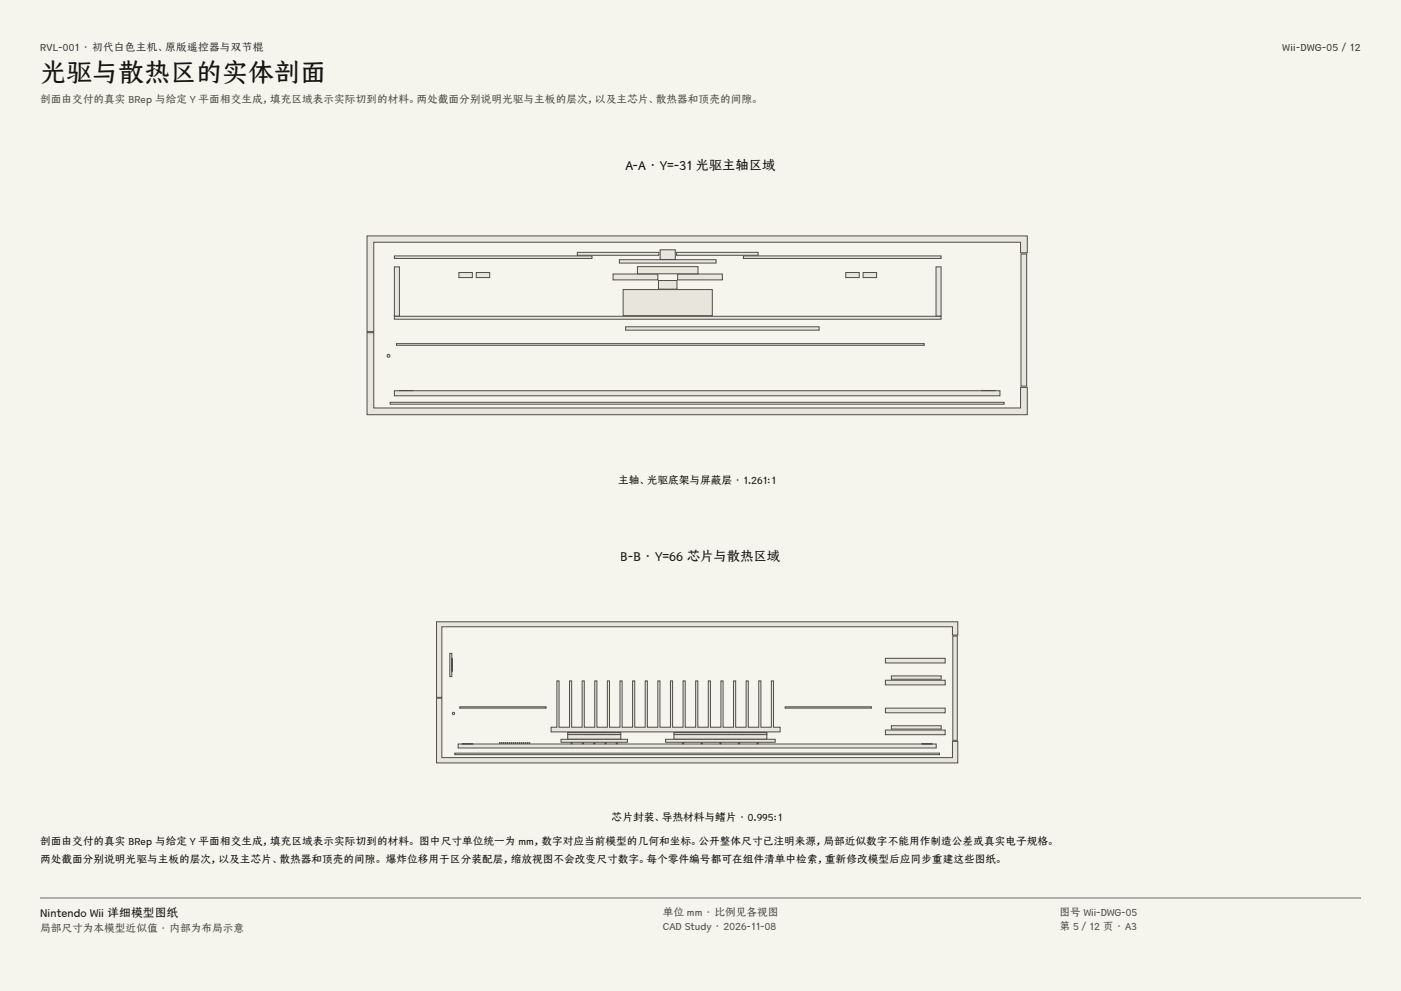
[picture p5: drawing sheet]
<svg xmlns="http://www.w3.org/2000/svg" width="420mm" height="297mm" viewBox="0 0 420 297" stroke-linecap="round" stroke-linejoin="round" font-family="sans-serif">
<g fill="#f5f4ed">
<path d="M0 0h420v297h-420z"/>
<path d="M12 12h396v275h-396z"/>
</g>
<g fill="#e8e6dc" stroke="#504e49" stroke-width=".3">
<path d="M110 99.7h2.1v22.6h193.8v-6.2h2.1v8.2h-198z" fill-rule="evenodd"/>
<path d="M110 70.7h198v5.1h-2.1v-3.2h-193.8v26.8h-2.1z" fill-rule="evenodd"/>
<path d="M306.1 76.1h1.7v39.6h-1.7z" fill-rule="evenodd"/>
<path d="M118.2 117.1h181.6v1.5h-181.6z" fill-rule="evenodd"/>
<path d="M294.2 117l4.1 .1z" fill-rule="evenodd"/>
<path d="M119.7 117l4.1 .1z" fill-rule="evenodd"/>
<path d="M118.2 94.8h163.9v.9h-163.9z" fill-rule="evenodd"/>
<path d="M280.6 80h1.5v14.7h-1.5z" fill-rule="evenodd"/>
<path d="M118.2 80h1.5v14.7h-1.5z" fill-rule="evenodd"/>
<path d="M186.8 86.8h26.7v7.8h-26.7z" fill-rule="evenodd"/>
<path d="M197.4 84.1h5.5v2.6h-5.5z" fill-rule="evenodd"/>
<path d="M183.8 82.1h13.4v1.8h-13.4z" fill-rule="evenodd"/>
<path d="M203.1 82.1h13.5v1.8h-13.5z" fill-rule="evenodd"/>
<path d="M191.1 79.9h18.2v2.2h-18.2z" fill-rule="evenodd"/>
<path d="M258.7 81.7h4.1v1.5h-4.1z" fill-rule="evenodd"/>
<path d="M253.5 81.7h4.1v1.5h-4.1z" fill-rule="evenodd"/>
<path d="M142.8 81.7h4v1.5h-4z" fill-rule="evenodd"/>
<path d="M137.6 81.7h4v1.5h-4z" fill-rule="evenodd"/>
<path d="M222.9 76.7h59.2v.8h-59.2z" fill-rule="evenodd"/>
<path d="M118.2 76.7h59.3v.8h-59.3z" fill-rule="evenodd"/>
<path d="M185.7 77.8h29v1h-29z" fill-rule="evenodd"/>
<path d="M202.8 75.6h24.5v.9h-24.5z" fill-rule="evenodd"/>
<path d="M173.1 75.6h24.4v.9h-24.4z" fill-rule="evenodd"/>
<path d="M197.9 74.9h4.5v2.9h-4.5z" fill-rule="evenodd"/>
<path d="M187.6 97.9h58v1h-58z" fill-rule="evenodd"/>
<path d="M117 120.6h184v.5h-184z" fill-rule="evenodd"/>
<path d="M118.9 103h158.2v.5h-158.2z" fill-rule="evenodd"/>
<path d="M130.9 209.2h1.6v17.9h153v-4.9h1.6v6.5h-156.2z" fill-rule="evenodd"/>
<path d="M130.9 186.4h156.2v3.9h-1.6v-2.5h-153v21.2h-1.6z" fill-rule="evenodd"/>
<path d="M285.6 190.6h1.4v31.3h-1.4z" fill-rule="evenodd"/>
<path d="M265.4 218.8h17.9v1.4h-17.9z" fill-rule="evenodd"/>
<path d="M265.4 212.2h17.9v1.4h-17.9z" fill-rule="evenodd"/>
<path d="M267.2 217.5h15v1h-15z" fill-rule="evenodd"/>
<path d="M265.4 203.9h17.9v1.4h-17.9z" fill-rule="evenodd"/>
<path d="M265.4 197.3h17.9v1.4h-17.9z" fill-rule="evenodd"/>
<path d="M267.2 202.6h15v1h-15z" fill-rule="evenodd"/>
<path d="M137.3 223h143.4v1.2h-143.4z" fill-rule="evenodd"/>
<path d="M276.3 222.9h3.2z" fill-rule="evenodd"/>
<path d="M138.5 222.9h3.2z" fill-rule="evenodd"/>
<path d="M199.5 221.6h32.9v.9h-32.9z" fill-rule="evenodd"/>
<path d="M202 220.2h27.9v1.3h-27.9z" fill-rule="evenodd"/>
<path d="M217.4 220.1h.2z" fill-rule="evenodd"/>
<path d="M227.3 220.1h.2z" fill-rule="evenodd"/>
<path d="M221.2 220.1h.2z" fill-rule="evenodd"/>
<path d="M219.8 220.1h.2z" fill-rule="evenodd"/>
<path d="M226.2 220.1h.2z" fill-rule="evenodd"/>
<path d="M220.2 220.1h.2z" fill-rule="evenodd"/>
<path d="M218.8 220.1h.2z" fill-rule="evenodd"/>
<path d="M223.7 220.1h.2z" fill-rule="evenodd"/>
<path d="M222.9 220.1h.1z" fill-rule="evenodd"/>
<path d="M221.7 220.1h.2z" fill-rule="evenodd"/>
<path d="M228.6 220.1h.1z" fill-rule="evenodd"/>
<path d="M227.7 220.1h.2z" fill-rule="evenodd"/>
<path d="M225.8 220.1h.2z" fill-rule="evenodd"/>
<path d="M224.8 220.1h.2z" fill-rule="evenodd"/>
<path d="M218.3 220.1h.2z" fill-rule="evenodd"/>
<path d="M168.2 221.6h19.9v.9h-19.9z" fill-rule="evenodd"/>
<path d="M170.2 220.2h15.9v1.3h-15.9z" fill-rule="evenodd"/>
<path d="M183 220.1h.7z" fill-rule="evenodd"/>
<path d="M184.1 220.1h.2z" fill-rule="evenodd"/>
<path d="M178.7 220.1h.2z" fill-rule="evenodd"/>
<path d="M182.3 220.1h.2z" fill-rule="evenodd"/>
<path d="M181.3 220.1h.2z" fill-rule="evenodd"/>
<path d="M175.2 220.1h.2z" fill-rule="evenodd"/>
<path d="M178.2 220.1h.2z" fill-rule="evenodd"/>
<path d="M177.1 220.1h.2z" fill-rule="evenodd"/>
<path d="M184.8 220.1h.1z" fill-rule="evenodd"/>
<path d="M179.7 220.1h.1z" fill-rule="evenodd"/>
<path d="M180.8 220.1h.2z" fill-rule="evenodd"/>
<path d="M176.5 220.1h.2z" fill-rule="evenodd"/>
<path d="M180.3 220.1h.1z" fill-rule="evenodd"/>
<path d="M176 220.1h.1z" fill-rule="evenodd"/>
<path d="M158.6 222.6l.2 .2z" fill-rule="evenodd"/>
<path d="M158 222.6l.2 .2z" fill-rule="evenodd"/>
<path d="M157.4 222.6l.2 .2z" fill-rule="evenodd"/>
<path d="M156.8 222.6l.2 .2z" fill-rule="evenodd"/>
<path d="M156.2 222.6l.2 .2z" fill-rule="evenodd"/>
<path d="M155.6 222.6l.2 .2z" fill-rule="evenodd"/>
<path d="M155 222.6l.3 .2z" fill-rule="evenodd"/>
<path d="M154.4 222.6l.3 .2z" fill-rule="evenodd"/>
<path d="M153.8 222.6l.3 .2z" fill-rule="evenodd"/>
<path d="M153.3 222.6l.2 .2z" fill-rule="evenodd"/>
<path d="M152.7 222.6l.2 .2z" fill-rule="evenodd"/>
<path d="M152.1 222.6l.2 .2z" fill-rule="evenodd"/>
<path d="M151.5 222.6l.2 .2z" fill-rule="evenodd"/>
<path d="M150.9 222.6l.2 .2z" fill-rule="evenodd"/>
<path d="M150.3 222.6l.2 .2z" fill-rule="evenodd"/>
<path d="M149.7 222.6l.2 .2z" fill-rule="evenodd"/>
<path d="M202 219.5h27.9v.6h-27.9z" fill-rule="evenodd"/>
<path d="M170.2 219.5h15.9v.6h-15.9z" fill-rule="evenodd"/>
<path d="M166.9 204.1h.7v13.9h3.1v-13.9h.7v13.9h3.1v-13.9h.7v13.9h3.1v-13.9h.6v13.9h3.2v-13.9h.6v13.9h3.2v-13.9h.6v13.9h3.1v-13.9h.7v13.9h3.1v-13.9h.7v13.9h3.1v-13.9h.7v13.9h3.1v-13.9h.6v13.9h3.2v-13.9h.6v13.9h3.2v-13.9h.6v13.9h3.1v-13.9h.7v13.9h3.1v-13.9h.7v13.9h3.1v-13.9h.6v13.9h3.2v-13.9h.6v13.9h3.2v-13.9h.6v13.9h3.1v-13.9h.7v13.9h2v1.3h-68.7v-1.3h1.7z" fill-rule="evenodd"/>
<path d="M136.3 225.7h145.4v.5h-145.4z" fill-rule="evenodd"/>
<path d="M235.4 211.8h25.9v.4h-25.9z" fill-rule="evenodd"/>
<path d="M137.8 211.8h25.9v.4h-25.9z" fill-rule="evenodd"/>
<path d="M134.9 195.8h.5v7h-.5z" fill-rule="evenodd"/>
<path d="M135.5 197.3v4z" fill-rule="evenodd"/>
<circle cx="116.5" cy="106.6" r=".44"/>
<circle cx="227.1" cy="222.7" r=".22"/>
<circle cx="221.6" cy="222.7" r=".22"/>
<circle cx="216" cy="222.7" r=".22"/>
<circle cx="210.4" cy="222.7" r=".22"/>
<circle cx="204.8" cy="222.7" r=".22"/>
<circle cx="184.9" cy="222.7" r=".22"/>
<circle cx="181.5" cy="222.7" r=".22"/>
<circle cx="178.1" cy="222.7" r=".22"/>
<circle cx="174.8" cy="222.7" r=".22"/>
<circle cx="171.4" cy="222.7" r=".22"/>
<circle cx="135.9" cy="213.8" r=".35"/>
</g>
<path d="M12 269.3h396zM12 269h396v.3h-396z" fill-rule="evenodd" fill="#504e49"/>
<text font-size="7.8" fill="#141413" x="12" y="24.7">光驱与散热区的实体剖面</text>
<g font-size="4" fill="#141413">
<text x="187.5" y="51">A-A · Y=-31 光驱主轴区域</text>
<text x="186.1" y="168">B-B · Y=66 芯片与散热区域</text>
</g>
<text font-size="3.5" fill="#141413" x="12" y="274.9">Nintendo Wii 详细模型图纸</text>
<g font-size="3.2" fill="#1b365d">
<text x="12" y="15.3">RVL-001 · 初代白色主机、原版遥控器与双节棍</text>
<text x="384.5" y="15.3">Wii-DWG-05 / 12</text>
</g>
<g font-size="3.2" fill="#504e49">
<text x="12" y="30.9">剖面由交付的真实 BRep 与给定 Y 平面相交生成，填充区域表示实际切到的材料。两处截面分别说明光驱与主板的层次，以及主芯片、散热器和顶壳的间隙。</text>
<text x="198.7" y="274.5">单位 mm · 比例见各视图</text>
<text x="317.6" y="274.5">图号 Wii-DWG-05</text>
<text x="12" y="279.3">局部尺寸为本模型近似值 · 内部为布局示意</text>
<text x="198.7" y="278.8">CAD Study · 2026-11-08</text>
<text x="317.6" y="278.8">第 5 / 12 页 · A3</text>
</g>
<g font-size="3.2" fill="#141413">
<text x="185.3" y="145">主轴、光驱底架与屏蔽层 · 1.261:1</text>
<text x="183.4" y="246">芯片封装、导热材料与鳍片 · 0.995:1</text>
<text x="12" y="253.3">剖面由交付的真实 BRep 与给定 Y 平面相交生成，填充区域表示实际切到的材料。 图中尺寸单位统一为 mm，数字对应当前模型的几何和坐标。公开整体尺寸已注明来源，局部近似数字不能用作制造公差或真实电子规格。</text>
<text x="12" y="258.6">两处截面分别说明光驱与主板的层次，以及主芯片、散热器和顶壳的间隙。 爆炸位移用于区分装配层，缩放视图不会改变尺寸数字。每个零件编号都可在组件清单中检索，重新修改模型后应同步重建这些图纸。</text>
</g>
</svg>
